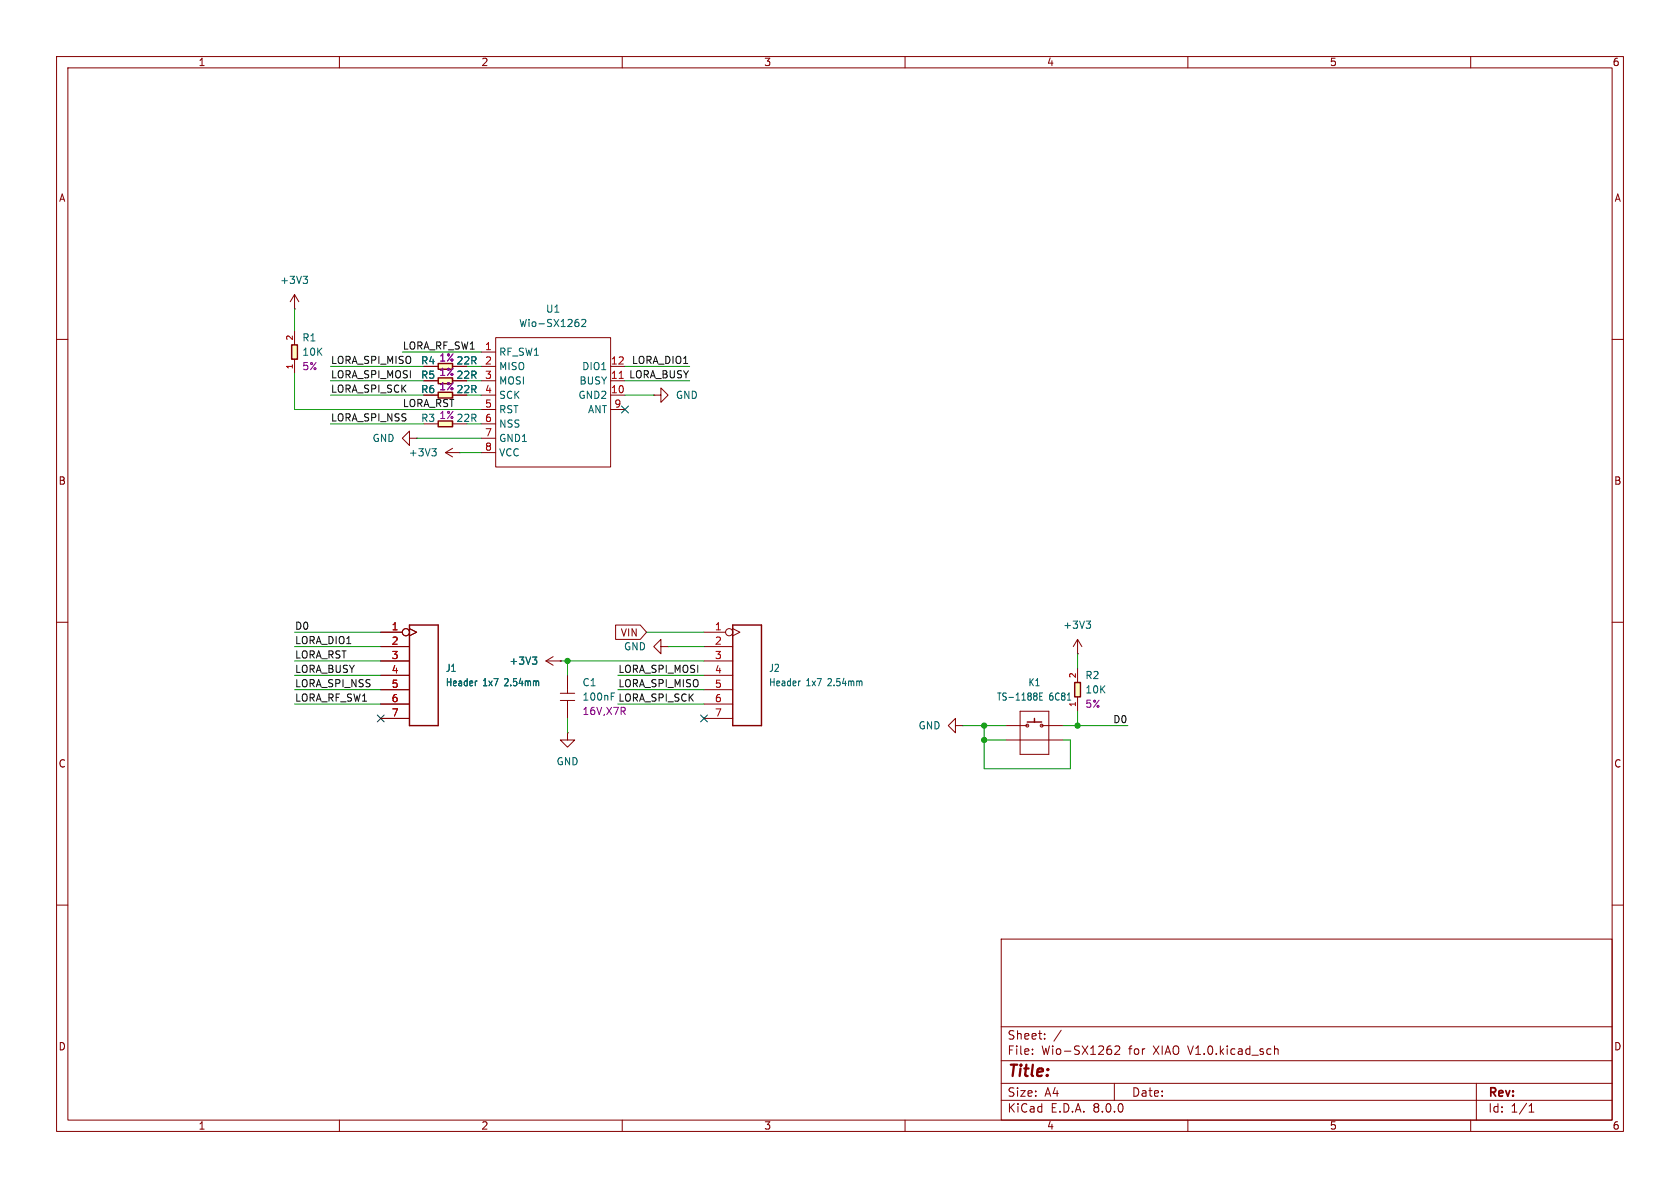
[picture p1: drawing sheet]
<svg xmlns="http://www.w3.org/2000/svg" width="297mm" height="210mm" viewBox="0 0 297 210" stroke-linecap="round" stroke-linejoin="round" font-family="sans-serif">
<g fill="none" stroke="#840000" stroke-width=".18">
<path d="M10 10h277v190h-277zM12 12h273v186h-273zM60 10v2M110 10v2M160 10v2M210 10v2M260 10v2M10 60h2M285 60h2M10 110h2M285 110h2M10 160h2"/>
<path d="M285 160h2M177 166h108v32h-108zM60 198v2M110 198v2M160 198v2M177 194.5h108M177 191.5h108M177 187.5h108M177 181.5h108M182.5 186.3v.1M182.5 185.5v.1M184.7 183.6v.1"/>
<path d="M184.7 182.8v.1M187.6 182.1l-1.3 2M196.4 185.5l.1 .3-.1 .5M197 191.5v3M197.1 185l.6-.1 .2 .1 .1 .3-1 1.1h1M210 198v2M225.3 184.9v1.5M225.3 185.5l.2-.1 .4 .1 .1 .9M260 198v2M261 191.5v6.5M270.3 196.6h.9M270.3 195.5l.4-.4v1.5"/>
</g>
<path d="M77.5 74.4h2.5v1h-2.5z" fill="#ffffc2"/>
<path d="M77.5 74.4h2.5v1h-2.5zM72.4 110.5h5.1v17.8h-5.1z" fill="none" stroke="#840000" stroke-width=".25"/>
<g fill="none" stroke="#840000" stroke-width=".18">
<path d="M74.9 74.9h2.6M80 74.9h2.5M80 79.2l-1.3 .8M78.7 80l1.3 .8M78.7 80h2.6M81.3 80h.1M67.3 111.8h3.8M67.3 114.3h5.1M67.3 116.8h5.1M67.3 119.4h5.1M72.4 111.1l1.3 .7-1.3 .6M96.5 116.8h2.6"/>
<path d="M96.5 116.8l1.3 .8M97.8 116.1l-1.3 .7M99.1 116.8h.1M67.3 121.9h5.1M67.3 124.5h5.1M67.3 127h5.1"/>
<circle cx="71.8" cy="111.8" r=".63"/>
</g>
<path d="M76.3 79.3h.8l-.4 .5M76.9 79.8l.2 .2v.3l-.2 .3M94.1 116.1h.8l-.4 .5M94.7 116.6l.2 .3v.3l-.2 .2M84.2 120.4h.1" fill="none" stroke="#006464" stroke-width=".18"/>
<path d="M51.6 61h1v2.5h-1z" fill="#ffffc2"/>
<path d="M51.6 61h1v2.5h-1zM129.5 110.5h5.1v17.8h-5.1zM181.6 127.6h2.5M182.9 127v.6" fill="none" stroke="#840000" stroke-width=".25"/>
<g fill="none" stroke="#840000" stroke-width=".18">
<path d="M52.1 54.6h.1M52.1 52.1v2.5M52.1 58.4v2.6M52.1 52.1l-.8 1.2M52.1 52.1l.7 1.2M52.1 63.5v2.5M100.3 119.4v3.2M116.8 114.3v-1.3l-1.2 1.3 1.2 1.3v-1.3h1.3M118.1 114.3h.1M124.5 111.8h3.8M124.5 114.3h5M124.5 116.8h5"/>
<path d="M124.5 119.4h5M129.5 111.1l1.3 .7-1.3 .6M99.1 123.8h2.5M99.1 122.6h2.5M100.3 129.5v1.3h1.3l-1.3 1.3-1.2-1.3h1.2M100.3 129.5h.1M100.3 123.8v3.2M124.5 121.9h5M124.5 124.5h5M124.5 127h5M168.9 128.3v-1.3l-1.3 1.3 1.3 1.2v-1.2h1.3M170.2 128.3h.1"/>
<path d="M177.8 130.8h10.2M177.8 128.3h3.8M180.3 125.7h5.1v7.7h-5.1zM184.1 128.3h3.9"/>
<circle cx="128.9" cy="111.8" r=".63"/>
<circle cx="181.6" cy="128.3" r=".25"/>
<circle cx="184.1" cy="128.3" r=".25"/>
</g>
<path d="M53.6 48.8h.8l-.5 .5M54.1 49.3l.3 .3v.3l-.3 .2M108.1 123.1h.4M108.1 122.5h.6M141.4 120.4h.1M183.8 123.1h.4M184.3 122.5h-.5v1.3h.5" fill="none" stroke="#006464" stroke-width=".18"/>
<path d="M110.1 125.7l.4 .6M110.5 125.2v.4" fill="none" stroke="#840084" stroke-width=".18"/>
<path d="M77.5 64.3h2.5v1h-2.5z" fill="#ffffc2"/>
<path d="M77.5 64.3h2.5v1h-2.5z" fill="none" stroke="#840000" stroke-width=".25"/>
<path d="M74.9 64.8h2.6M80 64.8h2.5" fill="none" stroke="#840000" stroke-width=".18"/>
<path d="M77.5 66.8h2.5v1h-2.5z" fill="#ffffc2"/>
<path d="M77.5 66.8h2.5v1h-2.5z" fill="none" stroke="#840000" stroke-width=".25"/>
<g fill="none" stroke="#840000" stroke-width=".18">
<path d="M87.6 59.7h20.3v22.9h-20.3zM74.9 67.3h2.6M80 67.3h2.5M85.1 67.3h2.5M85.1 62.2h2.5M85.1 69.9h2.5M85.1 64.8h2.5M85.1 72.4h2.5M85.1 74.9h2.5M85.1 77.5h2.5M107.9 67.3h2.6M107.9 69.9h2.6"/>
<path d="M107.9 64.8h2.6M107.9 72.4h2.6M115.6 69.9h1.2v-1.3l1.3 1.3-1.3 1.2v-1.2M115.6 69.9h.1M85.1 80h2.5"/>
</g>
<path d="M109.5 66.9h.7" fill="none" stroke="#a90000" stroke-width=".18"/>
<path d="M102 56.5h.2M102.1 56.9l.3 .3v.3l-.3 .2M102.8 56.6l.5-.1 .3 .3-.8 .9h.8" fill="none" stroke="#006464" stroke-width=".18"/>
<path d="M190 120.7h1v2.5h-1z" fill="#ffffc2"/>
<path d="M190 120.7h1v2.5h-1z" fill="none" stroke="#840000" stroke-width=".25"/>
<path d="M190.5 115.6h.1M190.5 113v2.6M190.5 118.1v2.6M190.5 113l-.8 1.3M190.5 113l.8 1.3M190.5 123.2v2.5" fill="none" stroke="#840000" stroke-width=".18"/>
<path d="M192 109.8h.8l-.4 .5M192.6 110.3l.2 .2v.3l-.2 .3" fill="none" stroke="#006464" stroke-width=".18"/>
<path d="M77.5 69.3h2.5v1.1h-2.5z" fill="#ffffc2"/>
<path d="M77.5 69.3h2.5v1.1h-2.5z" fill="none" stroke="#840000" stroke-width=".25"/>
<g fill="none" stroke="#840000" stroke-width=".18">
<path d="M72.4 77.5v-1.3l-1.3 1.3 1.3 1.2v-1.2h1.3M73.7 77.5h.1M74.9 69.9h2.6M74.9 64.8h2.6M74.9 67.3h2.6M80 69.9h2.5M80 64.8h2.5M80 67.3h2.5M67.3 111.8h3.8M67.3 114.3h5.1M67.3 116.8h5.1M67.3 119.4h5.1"/>
<path d="M72.4 111.1l1.3 .7-1.3 .6M99.1 116.8h.1M108.8 110.5h4.4l1.1 1.3-1.1 1.2h-4.4zM67.3 121.9h5.1M67.3 124.5h5.1M67.3 127h5.1"/>
<circle cx="71.8" cy="111.8" r=".63"/>
</g>
<g fill="none" stroke="#009600" stroke-width=".18">
<path d="M52.1 54.6v3.8M52.1 66v6.4h33M58.4 64.8h16.5M58.4 67.3h16.5M58.4 69.9h16.5M58.4 74.9h16.5M71.1 62.2h14M73.7 77.5h11.4M82.5 64.8h2.6M82.5 67.3h2.6M82.5 69.9h2.6M82.5 74.9h2.6"/>
<path d="M110.5 64.8h11.4M110.5 67.3h11.4M110.5 69.9h5.1M81.3 80h3.8M52.1 114.3h15.2M52.1 116.8h15.2M52.1 111.8h15.2M52.1 119.4h15.2M99.1 116.8h25.4M100.3 116.8v2.6M109.2 119.4h15.3M114.3 111.8h10.2"/>
<path d="M118.1 114.3h6.4M190.5 115.6v2.5M52.1 124.5h15.2M52.1 121.9h15.2M100.3 127v2.5M109.2 124.5h15.3M109.2 121.9h15.3M170.2 128.3h7.6M174 128.3v7.6h15.2v-5.1h-1.2M174 130.8h3.8M188 128.3h11.4M190.5 125.7v2.6"/>
</g>
<path d="M109.9 71.8l1.2 1.2M111.1 71.8l-1.2 1.2M66.7 126.4l1.2 1.2M67.9 126.4l-1.2 1.2M123.9 126.4l1.2 1.2M125.1 126.4l-1.2 1.2" fill="none" stroke="#000084" stroke-width=".18"/>
<path d="M94.1 116.1h.8l-.4 .5M94.7 116.6l.2 .3v.3l-.2 .2M84.2 120.4h.1" fill="none" stroke="#006464" stroke-width=".18"/>
<g fill="#009600" stroke="#009600" stroke-width=".18">
<circle cx="174" cy="128.3" r=".46"/>
<circle cx="174" cy="130.8" r=".46"/>
<circle cx="190.5" cy="128.3" r=".46"/>
<circle cx="100.3" cy="116.8" r=".46"/>
</g>
<text font-size="2.8" fill="#840000" x="178" y="190.9">Title:</text>
<g font-size="2.1" fill="#840000">
<text x="178" y="184">Sheet:</text>
<text x="178" y="186.7">File:</text>
<text x="184.1" y="186.7">Wio-SX1262</text>
<text x="199.6" y="186.7">for</text>
<text x="204" y="186.7">XIAO V1.0.kicad_sch</text>
<text x="178" y="196.9">KiCad</text>
<text x="178" y="194.1">Size:</text>
<text x="184.7" y="194.1">A4</text>
<text x="185.7" y="196.9">E.D.A.</text>
<text x="193.3" y="196.9">8.0.0</text>
<text x="200" y="194.1">Date:</text>
<text x="263" y="194.3">Rev:</text>
<text x="263" y="196.9">Id:</text>
<text x="267.1" y="196.9">1/1</text>
</g>
<g font-size="1.8" fill="#840000">
<text x="35" y="11.9">1</text>
<text x="85" y="11.9">2</text>
<text x="135" y="11.9">3</text>
<text x="185" y="11.9">4</text>
<text x="235" y="11.9">5</text>
<text x="285" y="11.9">6</text>
<text x="10.3" y="35.9">A</text>
<text x="285.3" y="35.9">A</text>
<text x="10.3" y="85.9">B</text>
<text x="285.3" y="85.9">B</text>
<text x="109.6" y="112.7">VIN</text>
<text x="10.3" y="135.9">C</text>
<text x="285.3" y="135.9">C</text>
<text x="10.3" y="185.9">D</text>
<text x="285.3" y="185.9">D</text>
<text x="35" y="199.9">1</text>
<text x="85" y="199.9">2</text>
<text x="135" y="199.9">3</text>
<text x="185" y="199.9">4</text>
<text x="235" y="199.9">5</text>
<text x="285" y="199.9">6</text>
</g>
<g font-size="1.8" fill="#006464">
<text x="49.4" y="50.4">+3V3</text>
<text x="91.7" y="58">Wio-SX1262</text>
<text x="96.4" y="55.5">U1</text>
<text x="53.3" y="60.6">R1</text>
<text x="53.3" y="63.1">10K</text>
<text x="74.4" y="64.6">R4</text>
<text x="80.6" y="64.6">22R</text>
<text x="88.1" y="63.1">RF_SW1</text>
<text x="88.1" y="65.6">MISO</text>
<text x="102.8" y="65.6">DIO1</text>
<text x="74.4" y="67.2">R5</text>
<text x="74.4" y="69.7">R6</text>
<text x="80.6" y="67.2">22R</text>
<text x="80.6" y="69.7">22R</text>
<text x="88.1" y="68.2">MOSI</text>
<text x="88.1" y="70.7">SCK</text>
<text x="102.2" y="70.7">GND2</text>
<text x="102.3" y="68.2">BUSY</text>
<text x="119.4" y="70.7">GND</text>
<text x="74.4" y="74.8">R3</text>
<text x="80.6" y="74.8">22R</text>
<text x="88.1" y="73.3">RST</text>
<text x="88.1" y="75.8">NSS</text>
<text x="103.9" y="73.3">ANT</text>
<text x="65.8" y="78.3">GND</text>
<text x="72.2" y="80.9">+3V3</text>
<text x="88.1" y="78.3">GND1</text>
<text x="88.1" y="80.9">VCC</text>
<text x="187.9" y="111.4">+3V3</text>
<text x="78.7" y="119">J1</text>
<text x="90" y="117.7">+3V3</text>
<text x="110.2" y="115.2">GND</text>
<text x="135.9" y="119">J2</text>
<text x="78.7" y="121.5">Header</text>
<text x="85.4" y="121.5">1x7</text>
<text x="89.4" y="121.5">2.54mm</text>
<text x="102.9" y="121.5">C1</text>
<text x="102.9" y="124.1">100nF</text>
<text x="135.9" y="121.5">Header</text>
<text x="142.5" y="121.5">1x7</text>
<text x="146.5" y="121.5">2.54mm</text>
<text x="176.1" y="124.1">TS-1188E</text>
<text x="181.7" y="121.5">K1</text>
<text x="185.5" y="124.1">6C81</text>
<text x="191.8" y="120.2">R2</text>
<text x="191.8" y="122.8">10K</text>
<text x="162.3" y="129.1">GND</text>
<text x="98.3" y="135.5">GND</text>
</g>
<g font-size="1.8" fill="#840084">
<text x="53.3" y="65.6">5%</text>
<text x="77.6" y="64.1">1%</text>
<text x="77.6" y="66.6">1%</text>
<text x="77.6" y="69.2">1%</text>
<text x="77.6" y="74.3">1%</text>
<text x="191.8" y="125.3">5%</text>
<text x="102.9" y="126.6">16V,X7R</text>
</g>
<g font-size="1.8" fill="#0f0f0f">
<text x="58.4" y="64.4">LORA_SPI_MISO</text>
<text x="71.1" y="61.9">LORA_RF_SW1</text>
<text x="111.6" y="64.4">LORA_DIO1</text>
<text x="58.4" y="67">LORA_SPI_MOSI</text>
<text x="58.4" y="69.5">LORA_SPI_SCK</text>
<text x="111.1" y="67">LORA_BUSY</text>
<text x="58.4" y="74.6">LORA_SPI_NSS</text>
<text x="71.1" y="72">LORA_RST</text>
<text x="52.1" y="114">LORA_DIO1</text>
<text x="52.1" y="111.4">D0</text>
<text x="52.1" y="119">LORA_BUSY</text>
<text x="52.1" y="116.5">LORA_RST</text>
<text x="109.2" y="119">LORA_SPI_MOSI</text>
<text x="52.1" y="121.6">LORA_SPI_NSS</text>
<text x="52.1" y="124.1">LORA_RF_SW1</text>
<text x="109.2" y="121.6">LORA_SPI_MISO</text>
<text x="109.2" y="124.1">LORA_SPI_SCK</text>
<text x="196.7" y="127.9">D0</text>
</g>
<g font-size="1.8" fill="#a90000">
<text x="85.7" y="62">1</text>
<text x="85.7" y="64.5">2</text>
<text x="107.9" y="64.5">12</text>
<text x="85.7" y="67.1">3</text>
<text x="85.7" y="69.6">4</text>
<text x="107.9" y="69.6">10</text>
<text x="107.9" y="67.1">11</text>
<text x="85.7" y="72.1">5</text>
<text x="85.7" y="74.7">6</text>
<text x="85.7" y="77.2">7</text>
<text x="108.5" y="72.1">9</text>
<text x="85.7" y="79.8">8</text>
<text x="69.1" y="111.5">1</text>
<text x="126.3" y="111.5">1</text>
<text x="69.1" y="114">2</text>
<text x="69.1" y="116.6">3</text>
<text x="69.1" y="119.1">4</text>
<text x="126.3" y="114">2</text>
<text x="126.3" y="116.6">3</text>
<text x="126.3" y="119.1">4</text>
<text x="69.1" y="121.7">5</text>
<text x="69.1" y="124.2">6</text>
<text x="126.3" y="121.7">5</text>
<text x="126.3" y="124.2">6</text>
<text x="69.1" y="126.7">7</text>
<text x="126.3" y="126.7">7</text>
</g>
<g font-size="1.4" fill="#a90000">
<text x="51.8" y="65.4" transform="rotate(-90 51.8 65.4)">1</text>
<text x="51.8" y="60.3" transform="rotate(-90 51.8 60.3)">2</text>
<text x="190.2" y="120" transform="rotate(-90 190.2 120)">2</text>
<text x="190.2" y="125.1" transform="rotate(-90 190.2 125.1)">1</text>
</g>
</svg>
